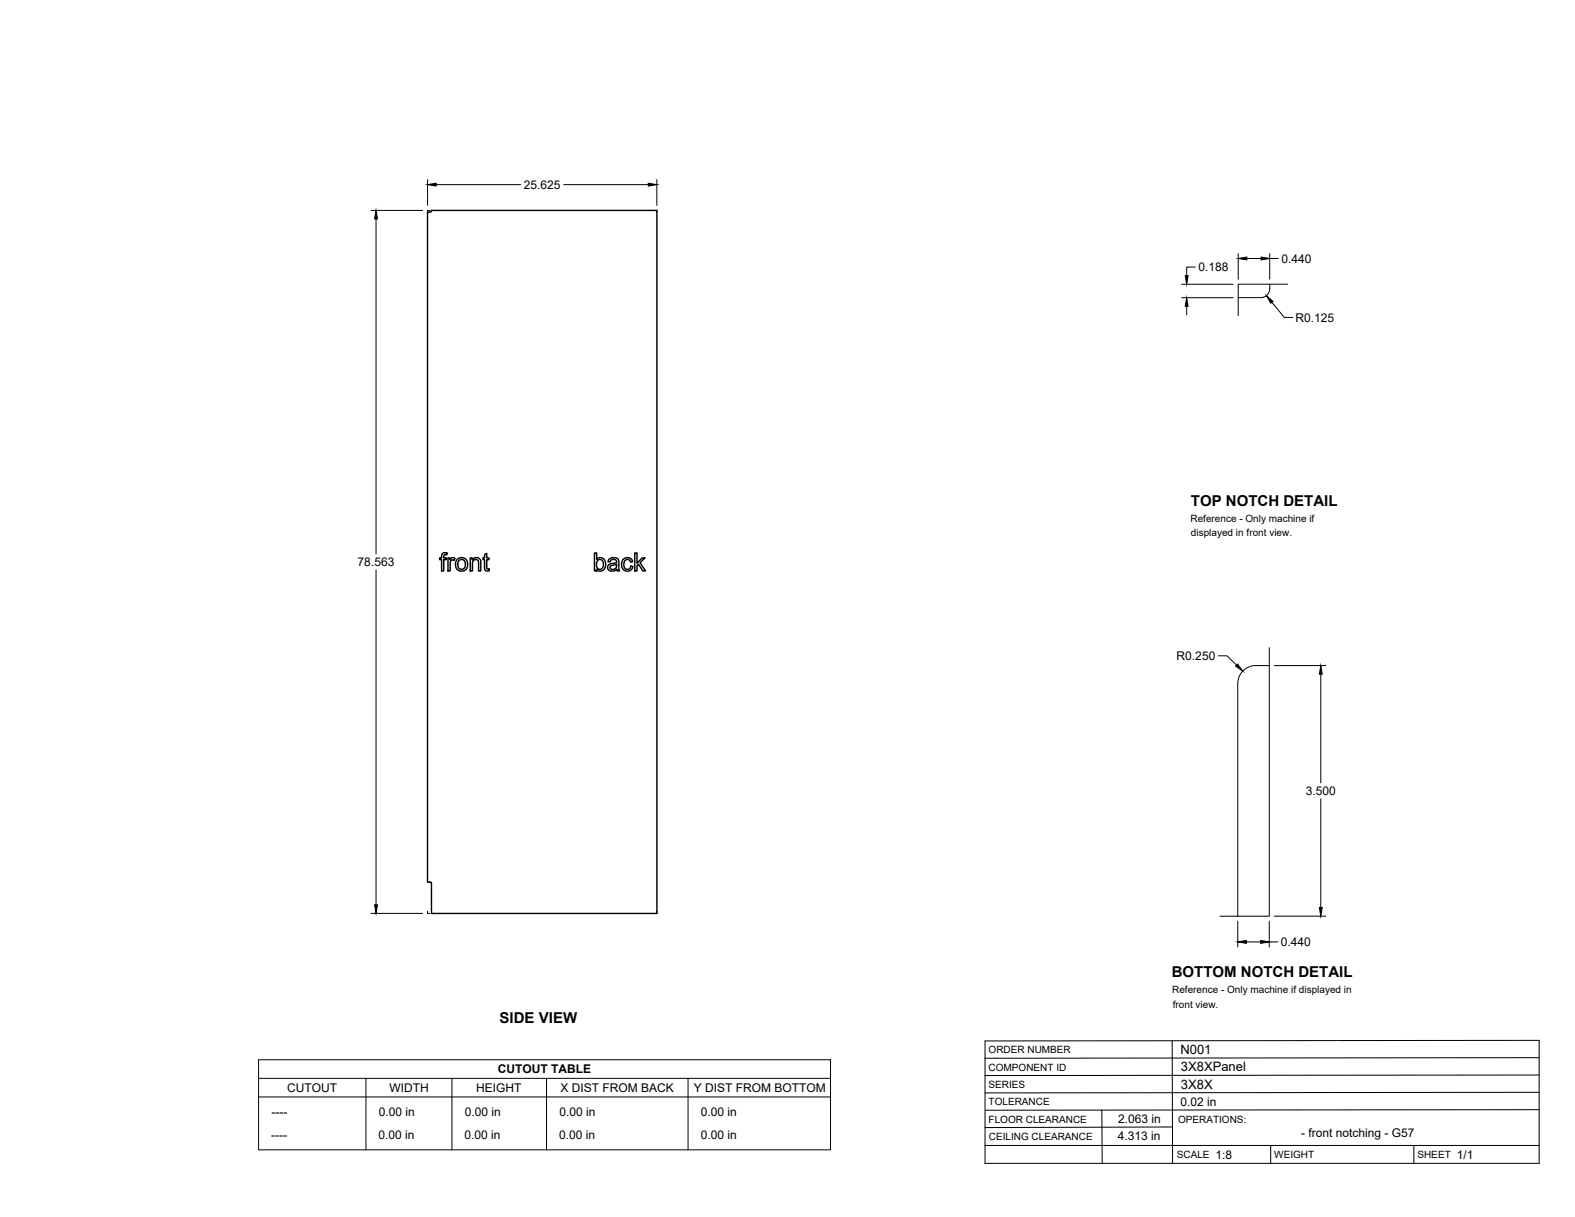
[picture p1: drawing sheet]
<svg xmlns="http://www.w3.org/2000/svg" width="559mm" height="432mm" viewBox="0 0 559 432" stroke-linecap="round" stroke-linejoin="round" font-family="sans-serif">
<!-- layer: Visible -->
<g fill="none" stroke="#000" stroke-width=".51">
<path d="M151.7 75.2h1.2l.2-.5h80v249.4h-80v-10.7l-.2-.4h-1.2zM156.9 196.5l.7-.4 1.1 .1-.1 .7a.73 .73 0 0 0-.8-.1 .73 .73 0 0 0-.4 .7v.5h.9v.6h-.9v4h-.7v-4h-.7v-.6h.7zM158.9 198h.7v.6a1.12 1.12 0 0 1 1.8-.5l-.2 .7-.5-.1a1.1 1.1 0 0 0-1 1.5v2.4h-.8zM162.3 198.4l1-.5a2.32 2.32 0 0 1 2.6 2.9 2.32 2.32 0 0 1-3.8 1.1l-.5-1.2a2.56 2.56 0 0 1 .7-2.3zM162.8 198.9l1.2-.4 1 .8 .1 1.4-.7 1.1-.9 .2-.9-.7-.2-1.2zM166.8 198h.7v.6a1.65 1.65 0 0 1 2-.7 1.65 1.65 0 0 1 1.1 1.8v2.9h-.8l-.1-3.5-.6-.6-1.1 .3-.4 .9v2.9h-.8zM171.9 196.8l.8-.5v1.7h.8v.6h-.8v3l.2 .3h.6l.1 .6-.6 .1a1.02 1.02 0 0 1-1.1-1.4v-2.6h-.6v-.6h.6zM210.9 196.2h.8v2.3a1.97 1.97 0 0 1 2.5-.2 1.97 1.97 0 0 1 .7 2.4l-.3 .9a1.74 1.74 0 0 1-3 .4v.6h-.7zM212 198.9l.7-.4 1 .4 .4 1-.2 1.4a1.19 1.19 0 0 1-1.5 .6 1.19 1.19 0 0 1-.8-1.4zM216 198.5l.7-.5 1.1-.2 1.5 .5 .5 4.3h-.8l-.2-.6a1.76 1.76 0 0 1-1.9 .7 1.76 1.76 0 0 1-1.3-1.6l.7-.9 1.6-.4a.68 .68 0 0 0 .9-.6 .68 .68 0 0 0-.9-.7 1.11 1.11 0 0 0-1.4 .9l-.8-.1zM221.1 198.5a1.95 1.95 0 0 1 1.9-.7 1.95 1.95 0 0 1 1.5 1.5l-.8 .1a1.29 1.29 0 0 0-1.7-.8 1.29 1.29 0 0 0-.7 1.8l.3 1 .6 .5a1.15 1.15 0 0 0 1.6-1l.7 .1-.3 .9a2.06 2.06 0 0 1-2.5 .6 2.06 2.06 0 0 1-1.2-2.2zM225.2 196.2h.8v3.6l1.8-1.8h1.1l-1.8 1.7 1.9 2.9h-.9l-1.6-2.4-.5 .5v1.9h-.8z"/>
<path d="M216.6 200.8l1.4-.3a.42 .42 0 0 1 .6-.2 .42 .42 0 0 1 .2 .5 1.22 1.22 0 0 1-1.1 1.2 1.22 1.22 0 0 1-1.3-.8z"/>
</g>
<!-- layer: Reference -->
<path d="M152.5 74.7h-.8v.8M232.3 74.7h.8v.8M450.5 100.8a3.6 3.6 0 0 1-3.2 4.8h-8M456.9 100.8h-17.6v11.2M450.3 236.2a12.8 12.8 0 0 0-7.7 .6 6.4 6.4 0 0 0-3.4 5.7l-.1 82.6M450.3 229.8v95.3h-17.5M151.7 323.3v.8h.8M233.1 323.3v.8h-.8" fill="none" stroke="#000" stroke-width=".35"/>
<!-- layer: Titleblock -->
<path d="M349.5 369.3l196.6-.2v43.7h-196.6zM415.9 369.3l.1 43.5M546.1 375.3l-196.6 .2M390.9 393.9l.2 18.9M416 399.9l-66.5 .2M546.1 393.7l-196.3 .2M546.1 387.6l-196.6 .2M546.1 381.4l-196.6 .2M349.5 406.4h196.6M450.8 406.4v6.4M501.6 406.4v6.4" fill="none" stroke="#000" stroke-width=".36"/>
<!-- layer: Custom Tables -->
<path d="M91.7 376h203v32h-203zM91.7 382.6h203M91.7 389.2h203M129.8 382.6v25.4M160.3 382.6v25.4M193.9 382.6v25.4M244.1 382.6v25.4" fill="none" stroke="#000" stroke-width=".35"/>
<!-- layer: FD_Dimensions -->
<g fill="none" stroke="#000" stroke-width=".35">
<path d="M131.6 74.7h18.3M133.4 77.7v118.9M151.7 63.7v9.2M154.7 65.5h30M200 65.5h30M233 63.7v9.2M424.1 94.8h-3.1v3M439.3 89.9v9.2M442.4 91.7h5M450.5 89.9v9.2M450.5 91.7h3M419.2 105.6h18.3"/>
<path d="M419.2 100.9h18.3M421 108.7v3M451.3 107.3l4.4 5.3h3M133.4 202.2v118.8M432.3 232.7h3l3.4 3.3M452.1 236.2h18.3M468.6 239.2v38.6M468.6 283.4v38.6M131.6 324.1h18.3M439.1 326.8v9.2M442.2 334.2h5.1M450.3 326.8v9.2"/>
<path d="M450.3 334.2h3.1M452.1 325.1h18.3"/>
</g>
<g fill="#000" stroke="#000" stroke-width=".35">
<path d="M133.4 74.7l.5 3h-1zM151.7 65.5l3-.5v1zM230 65l3 .5-3 .5zM420.5 97.8h1l-.5 3.1zM439.3 91.7l3.1-.5v1zM447.4 91.2l3.1 .5-3.1 .5zM421 105.6l.5 3.1h-1zM449.3 104.9l2.4 2-.8 .7zM439.1 235.6l1.8 2.5-2.5-1.8zM468.6 236.2l.5 3h-1zM132.9 321h1l-.5 3.1zM439.1 334.2l3.1-.5v1z"/>
<path d="M447.3 333.7l3 .5-3 .5zM468.1 322h1l-.5 3.1z"/>
</g>
<g font-size="5.3">
<text x="422.6" y="179.5">TOP NOTCH DETAIL</text>
<text x="415.8" y="346.8">BOTTOM NOTCH DETAIL</text>
<text x="177.3" y="363.1">SIDE VIEW</text>
</g>
<g font-size="4.6">
<text x="418.8" y="373.8">N001</text>
<text x="419" y="380.1">3X8XPanel</text>
<text x="419" y="386.2">3X8X</text>
</g>
<g font-size="4.3">
<text x="185.9" y="67">25.625</text>
<text x="454.6" y="93.2">0.440</text>
<text x="425.2" y="96.2">0.188</text>
<text x="459.6" y="114.1">R0.125</text>
<text x="126.9" y="200.9">78.563</text>
<text x="417.5" y="234.2">R0.250</text>
<text x="463.3" y="282.1">3.500</text>
<text x="454.5" y="335.7">0.440</text>
<text x="176.6" y="380.8">CUTOUT TABLE</text>
<text x="101.9" y="387.4">CUTOUT</text>
<text x="138.2" y="387.4">WIDTH</text>
<text x="169" y="387.4">HEIGHT</text>
<text x="198.9" y="387.4">X DIST FROM BACK</text>
<text x="246.1" y="387.4">Y DIST FROM BOTTOM</text>
<text x="418.8" y="392.4">0.02 in</text>
<text x="96.3" y="396.1">----</text>
<text x="134.4" y="396.1">0.00 in</text>
<text x="164.9" y="396.1">0.00 in</text>
<text x="198.5" y="396.1">0.00 in</text>
<text x="248.7" y="396.1">0.00 in</text>
<text x="396.7" y="398.3">2.063 in</text>
<text x="96.2" y="404">----</text>
<text x="134.3" y="404">0.00 in</text>
<text x="164.8" y="404">0.00 in</text>
<text x="198.4" y="404">0.00 in</text>
<text x="248.6" y="404">0.00 in</text>
<text x="396.6" y="404.3">4.313 in</text>
<text x="461.7" y="403.3">- front notching - G57</text>
<text x="431.3" y="411.1">1:8</text>
<text x="516.9" y="411.1">1/1</text>
</g>
<g font-size="3.5">
<text x="422.4" y="185">Reference - Only machine if</text>
<text x="422.6" y="190.2">displayed in front view.</text>
<text x="415.9" y="352.4">Reference - Only machine if displayed in</text>
<text x="416.1" y="357.5">front view.</text>
<text x="350.8" y="373.6">ORDER NUMBER</text>
<text x="350.8" y="379.9">COMPONENT ID</text>
<text x="350.8" y="386.1">SERIES</text>
<text x="350.8" y="392.2">TOLERANCE</text>
<text x="350.8" y="398.4">FLOOR CLEARANCE</text>
<text x="418" y="398.4">OPERATIONS:</text>
<text x="350.8" y="404.4">CEILING CLEARANCE</text>
<text x="417.5" y="410.9">SCALE</text>
<text x="452.1" y="410.9">WEIGHT</text>
<text x="502.9" y="410.9">SHEET</text>
</g>
</svg>
